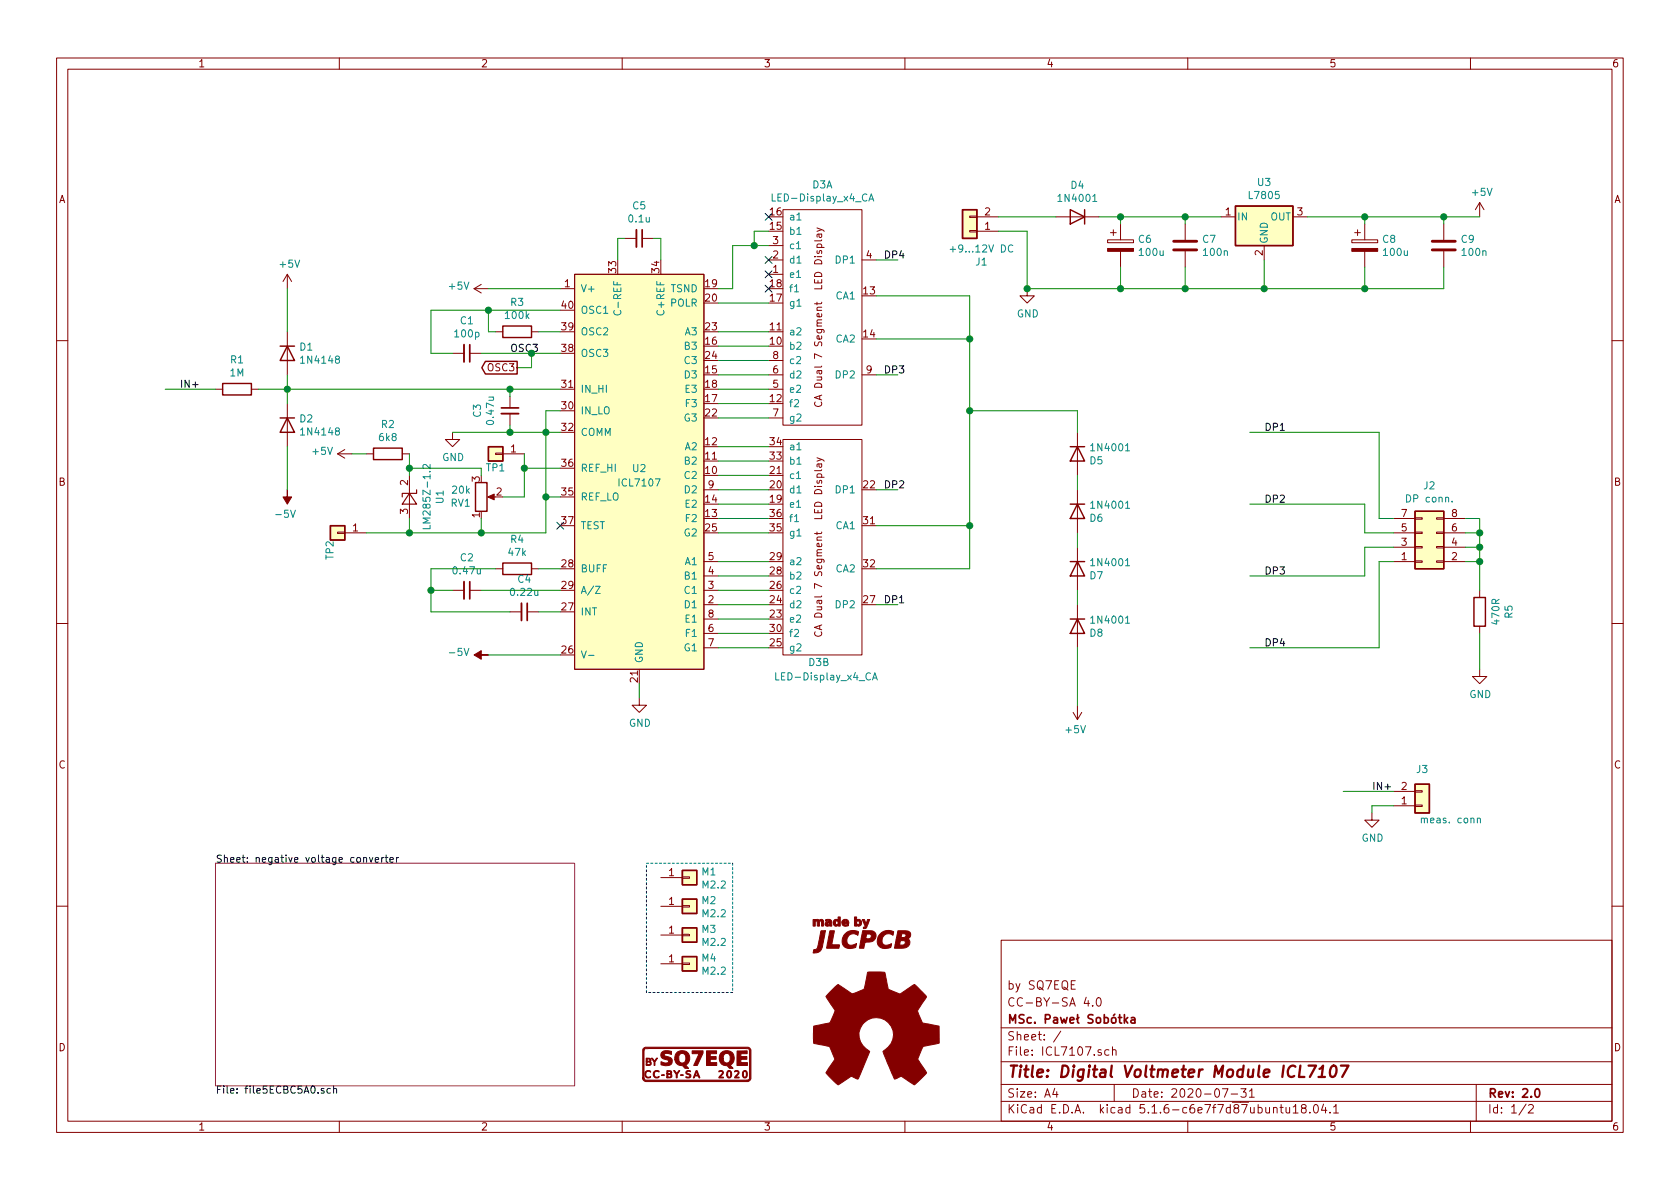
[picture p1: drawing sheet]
EESchema Schematic File Version 4
EELAYER 30 0
EELAYER END
$Descr A4 11693 8268
encoding utf-8
Sheet 1 2
Title "Digital Voltmeter Module ICL7107"
Date "2020-07-31"
Rev "2.0"
Comp "MSc. Paweł Sobótka"
Comment1 "CC-BY-SA 4.0"
Comment2 "by SQ7EQE"
Comment3 ""
Comment4 ""
$EndDescr
$Comp
L Device:R R3
U 1 1
P 3600 2300
F 0 "R3" V 3393 2300 50  0000 C CNN
F 1 "100k" V 3484 2300 50  0000 C CNN
F 2 "Resistor_THT:R_Axial_DIN0204_L3.6mm_D1.6mm_P7.62mm_Horizontal" V 3530 2300 50  0001 C CNN
F 3 "~" H 3600 2300 50  0001 C CNN
	1    3600 2300
	0    1    1    0   
$EndComp
$Comp
L Device:C_Small C1
U 1 1
P 3250 2450
F 0 "C1" V 3021 2450 50  0000 C CNN
F 1 "100p" V 3112 2450 50  0000 C CNN
F 2 "Capacitor_THT:C_Disc_D4.3mm_W1.9mm_P5.00mm" H 3250 2450 50  0001 C CNN
F 3 "~" H 3250 2450 50  0001 C CNN
	1    3250 2450
	0    1    1    0   
$EndComp
Wire Wire Line
	3900 2150 3400 2150
Wire Wire Line
	3000 2150 3000 2450
Wire Wire Line
	3000 2450 3150 2450
Wire Wire Line
	3450 2300 3400 2300
Wire Wire Line
	3400 2300 3400 2150
Connection ~ 3400 2150
Wire Wire Line
	3400 2150 3000 2150
Wire Wire Line
	3750 2300 3900 2300
Wire Wire Line
	3350 2450 3700 2450
$Comp
L Device:C_Small C5
U 1 1
P 4450 1650
F 0 "C5" V 4221 1650 50  0000 C CNN
F 1 "0.1u" V 4312 1650 50  0000 C CNN
F 2 "Capacitor_THT:C_Rect_L7.0mm_W2.5mm_P5.00mm" H 4450 1650 50  0001 C CNN
F 3 "~" H 4450 1650 50  0001 C CNN
	1    4450 1650
	0    1    1    0   
$EndComp
Wire Wire Line
	4300 1800 4300 1650
Wire Wire Line
	4300 1650 4350 1650
Wire Wire Line
	4550 1650 4600 1650
Wire Wire Line
	4600 1650 4600 1800
$Comp
L Device:R R4
U 1 1
P 3600 3950
F 0 "R4" V 3393 3950 50  0000 C CNN
F 1 "47k" V 3484 3950 50  0000 C CNN
F 2 "Resistor_THT:R_Axial_DIN0204_L3.6mm_D1.6mm_P7.62mm_Horizontal" V 3530 3950 50  0001 C CNN
F 3 "~" H 3600 3950 50  0001 C CNN
	1    3600 3950
	0    1    1    0   
$EndComp
$Comp
L Device:C_Small C4
U 1 1
P 3650 4250
F 0 "C4" V 3421 4250 50  0000 C CNN
F 1 "0.22u" V 3512 4250 50  0000 C CNN
F 2 "Capacitor_THT:C_Rect_L7.0mm_W2.5mm_P5.00mm" H 3650 4250 50  0001 C CNN
F 3 "~" H 3650 4250 50  0001 C CNN
	1    3650 4250
	0    1    1    0   
$EndComp
$Comp
L Device:C_Small C2
U 1 1
P 3250 4100
F 0 "C2" V 3021 4100 50  0000 C CNN
F 1 "0.47u" V 3112 4100 50  0000 C CNN
F 2 "Capacitor_THT:C_Rect_L7.0mm_W2.5mm_P5.00mm" H 3250 4100 50  0001 C CNN
F 3 "~" H 3250 4100 50  0001 C CNN
	1    3250 4100
	0    1    1    0   
$EndComp
Wire Wire Line
	3900 3950 3750 3950
Wire Wire Line
	3900 4100 3350 4100
Wire Wire Line
	3900 4250 3750 4250
Wire Wire Line
	3550 4250 3000 4250
Wire Wire Line
	3000 4250 3000 4100
Wire Wire Line
	3000 3950 3450 3950
Wire Wire Line
	3150 4100 3000 4100
Connection ~ 3000 4100
Wire Wire Line
	3000 4100 3000 3950
$Comp
L Device:R R1
U 1 1
P 1650 2700
F 0 "R1" V 1443 2700 50  0000 C CNN
F 1 "1M" V 1534 2700 50  0000 C CNN
F 2 "Resistor_THT:R_Axial_DIN0204_L3.6mm_D1.6mm_P7.62mm_Horizontal" V 1580 2700 50  0001 C CNN
F 3 "~" H 1650 2700 50  0001 C CNN
	1    1650 2700
	0    1    1    0   
$EndComp
$Comp
L Device:C_Small C3
U 1 1
P 3550 2850
F 0 "C3" V 3321 2850 50  0000 C CNN
F 1 "0.47u" V 3412 2850 50  0000 C CNN
F 2 "Capacitor_THT:C_Rect_L7.0mm_W2.5mm_P5.00mm" H 3550 2850 50  0001 C CNN
F 3 "~" H 3550 2850 50  0001 C CNN
	1    3550 2850
	1    0    0    -1  
$EndComp
Wire Wire Line
	3900 2700 3550 2700
Wire Wire Line
	3550 2750 3550 2700
Connection ~ 3550 2700
Wire Wire Line
	3900 2850 3800 2850
Wire Wire Line
	3800 2850 3800 3000
Wire Wire Line
	3800 3000 3900 3000
Wire Wire Line
	3800 3000 3550 3000
Wire Wire Line
	3550 3000 3550 2950
Connection ~ 3800 3000
$Comp
L Device:R_POT RV1
U 1 1
P 3350 3450
F 0 "RV1" H 3280 3496 50  0000 R CNN
F 1 "20k" H 3280 3405 50  0000 R CNN
F 2 "Potentiometer_THT:Potentiometer_Vishay_43_Horizontal" H 3350 3450 50  0001 C CNN
F 3 "~" H 3350 3450 50  0001 C CNN
	1    3350 3450
	1    0    0    1   
$EndComp
Wire Wire Line
	3900 3450 3800 3450
Wire Wire Line
	3350 3300 3350 3250
Wire Wire Line
	3350 3600 3350 3700
Text Label 3550 2450 0    50   ~ 0
OSC3
Wire Wire Line
	3900 2000 3400 2000
Wire Wire Line
	3900 4550 3400 4550
$Comp
L Regulator_Linear:L7805 U3
U 1 1
P 8800 1500
F 0 "U3" H 8800 1742 50  0000 C CNN
F 1 "L7805" H 8800 1651 50  0000 C CNN
F 2 "Package_TO_SOT_THT:TO-220-3_Vertical" H 8825 1350 50  0001 L CIN
F 3 "http://www.st.com/content/ccc/resource/technical/document/datasheet/41/4f/b3/b0/12/d4/47/88/CD00000444.pdf/files/CD00000444.pdf/jcr:content/translations/en.CD00000444.pdf" H 8800 1450 50  0001 C CNN
	1    8800 1500
	1    0    0    -1  
$EndComp
$Comp
L Device:CP C8
U 1 1
P 9500 1700
F 0 "C8" H 9618 1746 50  0000 L CNN
F 1 "100u" H 9618 1655 50  0000 L CNN
F 2 "Capacitor_THT:CP_Radial_D5.0mm_P2.50mm" H 9538 1550 50  0001 C CNN
F 3 "~" H 9500 1700 50  0001 C CNN
	1    9500 1700
	1    0    0    -1  
$EndComp
$Comp
L Device:C C9
U 1 1
P 10050 1700
F 0 "C9" H 10165 1746 50  0000 L CNN
F 1 "100n" H 10165 1655 50  0000 L CNN
F 2 "Capacitor_THT:C_Rect_L7.0mm_W2.5mm_P5.00mm" H 10088 1550 50  0001 C CNN
F 3 "~" H 10050 1700 50  0001 C CNN
	1    10050 1700
	1    0    0    -1  
$EndComp
$Comp
L Diode:1N4001 D4
U 1 1
P 7500 1500
F 0 "D4" H 7500 1283 50  0000 C CNN
F 1 "1N4001" H 7500 1374 50  0000 C CNN
F 2 "Diode_THT:D_DO-41_SOD81_P10.16mm_Horizontal" H 7500 1325 50  0001 C CNN
F 3 "http://www.vishay.com/docs/88503/1n4001.pdf" H 7500 1500 50  0001 C CNN
	1    7500 1500
	-1   0    0    1   
$EndComp
$Comp
L Device:CP C6
U 1 1
P 7800 1700
F 0 "C6" H 7918 1746 50  0000 L CNN
F 1 "100u" H 7918 1655 50  0000 L CNN
F 2 "Capacitor_THT:CP_Radial_D5.0mm_P2.50mm" H 7838 1550 50  0001 C CNN
F 3 "~" H 7800 1700 50  0001 C CNN
	1    7800 1700
	1    0    0    -1  
$EndComp
$Comp
L Device:C C7
U 1 1
P 8250 1700
F 0 "C7" H 8365 1746 50  0000 L CNN
F 1 "100n" H 8365 1655 50  0000 L CNN
F 2 "Capacitor_THT:C_Rect_L7.0mm_W2.5mm_P5.00mm" H 8288 1550 50  0001 C CNN
F 3 "~" H 8250 1700 50  0001 C CNN
	1    8250 1700
	1    0    0    -1  
$EndComp
Wire Wire Line
	7650 1500 7800 1500
Wire Wire Line
	8250 1550 8250 1500
Connection ~ 8250 1500
Wire Wire Line
	8250 1500 8500 1500
Wire Wire Line
	7800 1550 7800 1500
Connection ~ 7800 1500
Wire Wire Line
	7800 1500 8250 1500
Wire Wire Line
	9100 1500 9500 1500
Wire Wire Line
	10050 1500 10050 1550
Wire Wire Line
	9500 1550 9500 1500
Connection ~ 9500 1500
Wire Wire Line
	9500 1500 10050 1500
$Comp
L power:GND #PWR03
U 1 1
P 7150 2000
F 0 "#PWR03" H 7150 1750 50  0001 C CNN
F 1 "GND" H 7155 1827 50  0000 C CNN
F 2 "" H 7150 2000 50  0001 C CNN
F 3 "" H 7150 2000 50  0001 C CNN
	1    7150 2000
	1    0    0    -1  
$EndComp
Wire Wire Line
	10050 2000 10050 1850
Wire Wire Line
	9500 1850 9500 2000
Connection ~ 9500 2000
Wire Wire Line
	9500 2000 10050 2000
Wire Wire Line
	8800 1800 8800 2000
Wire Wire Line
	7150 2000 7800 2000
Connection ~ 8800 2000
Wire Wire Line
	8800 2000 9500 2000
Wire Wire Line
	8250 1850 8250 2000
Connection ~ 8250 2000
Wire Wire Line
	8250 2000 8800 2000
Wire Wire Line
	7800 1850 7800 2000
Connection ~ 7800 2000
Wire Wire Line
	7800 2000 8250 2000
Wire Wire Line
	10050 1500 10300 1500
Connection ~ 10050 1500
$Comp
L Connector_Generic:Conn_01x02 J1
U 1 1
P 6750 1600
F 0 "J1" H 6668 1817 50  0000 C CNN
F 1 "+9...12V DC" H 6668 1726 50  0000 C CNN
F 2 "Connector_PinHeader_2.54mm:PinHeader_1x02_P2.54mm_Horizontal" H 6750 1600 50  0001 C CNN
F 3 "~" H 6750 1600 50  0001 C CNN
	1    6750 1600
	-1   0    0    1   
$EndComp
Wire Wire Line
	6950 1500 7350 1500
Wire Wire Line
	6950 1600 7150 1600
Wire Wire Line
	7150 1600 7150 2000
Connection ~ 7150 2000
$Comp
L power:GND #PWR02
U 1 1
P 4450 4850
F 0 "#PWR02" H 4450 4600 50  0001 C CNN
F 1 "GND" H 4455 4677 50  0000 C CNN
F 2 "" H 4450 4850 50  0001 C CNN
F 3 "" H 4450 4850 50  0001 C CNN
	1    4450 4850
	1    0    0    -1  
$EndComp
Wire Wire Line
	4450 4850 4450 4750
Wire Wire Line
	5000 4500 5350 4500
Wire Wire Line
	5000 4400 5350 4400
Wire Wire Line
	5000 4300 5350 4300
Wire Wire Line
	5000 4200 5350 4200
Wire Wire Line
	5000 4100 5350 4100
Wire Wire Line
	5000 4000 5350 4000
Wire Wire Line
	5000 3900 5350 3900
Wire Wire Line
	5000 3700 5350 3700
Wire Wire Line
	5000 3600 5350 3600
Wire Wire Line
	5000 3500 5350 3500
Wire Wire Line
	5000 3400 5350 3400
Wire Wire Line
	5000 3300 5350 3300
Wire Wire Line
	5000 3200 5350 3200
Wire Wire Line
	5000 3100 5350 3100
Wire Wire Line
	5000 2900 5350 2900
Wire Wire Line
	5000 2800 5350 2800
Wire Wire Line
	5000 2700 5350 2700
Wire Wire Line
	5000 2600 5350 2600
Wire Wire Line
	5000 2500 5350 2500
Wire Wire Line
	5000 2400 5350 2400
Wire Wire Line
	5000 2300 5350 2300
Wire Wire Line
	6100 1800 6250 1800
Wire Wire Line
	6100 2600 6250 2600
Wire Wire Line
	6100 3400 6250 3400
$Comp
L Diode:1N4001 D8
U 1 1
P 7500 4350
F 0 "D8" V 7546 4270 50  0000 R CNN
F 1 "1N4001" V 7455 4270 50  0000 R CNN
F 2 "Diode_THT:D_DO-41_SOD81_P10.16mm_Horizontal" H 7500 4175 50  0001 C CNN
F 3 "http://www.vishay.com/docs/88503/1n4001.pdf" H 7500 4350 50  0001 C CNN
	1    7500 4350
	0    -1   1    0   
$EndComp
$Comp
L Diode:1N4001 D7
U 1 1
P 7500 3950
F 0 "D7" V 7546 3870 50  0000 R CNN
F 1 "1N4001" V 7455 3870 50  0000 R CNN
F 2 "Diode_THT:D_DO-41_SOD81_P10.16mm_Horizontal" H 7500 3775 50  0001 C CNN
F 3 "http://www.vishay.com/docs/88503/1n4001.pdf" H 7500 3950 50  0001 C CNN
	1    7500 3950
	0    -1   1    0   
$EndComp
$Comp
L Diode:1N4001 D6
U 1 1
P 7500 3550
F 0 "D6" V 7546 3470 50  0000 R CNN
F 1 "1N4001" V 7455 3470 50  0000 R CNN
F 2 "Diode_THT:D_DO-41_SOD81_P10.16mm_Horizontal" H 7500 3375 50  0001 C CNN
F 3 "http://www.vishay.com/docs/88503/1n4001.pdf" H 7500 3550 50  0001 C CNN
	1    7500 3550
	0    -1   1    0   
$EndComp
$Comp
L Diode:1N4001 D5
U 1 1
P 7500 3150
F 0 "D5" V 7546 3070 50  0000 R CNN
F 1 "1N4001" V 7455 3070 50  0000 R CNN
F 2 "Diode_THT:D_DO-41_SOD81_P10.16mm_Horizontal" H 7500 2975 50  0001 C CNN
F 3 "http://www.vishay.com/docs/88503/1n4001.pdf" H 7500 3150 50  0001 C CNN
	1    7500 3150
	0    -1   1    0   
$EndComp
Wire Wire Line
	7500 4200 7500 4100
Wire Wire Line
	7500 3800 7500 3700
Wire Wire Line
	7500 3400 7500 3300
Wire Wire Line
	6100 2050 6750 2050
Wire Wire Line
	6100 2350 6750 2350
Wire Wire Line
	6100 3650 6750 3650
Wire Wire Line
	6100 3950 6750 3950
Wire Wire Line
	6750 2050 6750 2350
Wire Wire Line
	6750 3650 6750 3950
Connection ~ 6750 2350
Connection ~ 6750 3650
Wire Wire Line
	7500 3000 7500 2850
Wire Wire Line
	7500 2850 6750 2850
Wire Wire Line
	6750 2350 6750 2850
Connection ~ 6750 2850
Wire Wire Line
	6750 2850 6750 3650
Wire Wire Line
	7500 4500 7500 4900
Wire Wire Line
	5350 1700 5250 1700
Wire Wire Line
	5250 1700 5250 1600
Wire Wire Line
	5250 1600 5350 1600
Connection ~ 5250 1700
NoConn ~ 5350 2000
NoConn ~ 5350 1900
NoConn ~ 5350 1800
NoConn ~ 5350 1500
Text Label 6150 4200 0    50   ~ 0
DP1
Text Label 6150 3400 0    50   ~ 0
DP2
Text Label 6150 2600 0    50   ~ 0
DP3
NoConn ~ 3900 3650
Wire Wire Line
	3800 3000 3800 3450
$Comp
L ICL71xx:ICL7107 U2
U 1 1
P 4450 2900
F 0 "U2" H 4450 2550 50  0000 C CNN
F 1 "ICL7107" H 4450 2450 50  0000 C CNN
F 2 "Package_DIP:DIP-40_W15.24mm_Socket" H 4350 2700 50  0001 C CNN
F 3 "https://datasheets.maximintegrated.com/en/ds/ICL7106-ICL7107.pdf" H 6800 3150 50  0001 C CNN
	1    4450 2900
	1    0    0    -1  
$EndComp
Wire Wire Line
	5000 2100 5350 2100
Wire Wire Line
	5000 2000 5100 2000
Wire Wire Line
	5100 2000 5100 1700
Wire Wire Line
	5100 1700 5250 1700
$Comp
L Connector_Generic:Conn_01x02 J3
U 1 1
P 9900 5600
F 0 "J3" H 9900 5350 50  0000 C CNN
F 1 "meas. conn" H 10100 5700 50  0000 C CNN
F 2 "Connector_PinHeader_2.54mm:PinHeader_1x02_P2.54mm_Horizontal" H 9900 5600 50  0001 C CNN
F 3 "~" H 9900 5600 50  0001 C CNN
	1    9900 5600
	1    0    0    1   
$EndComp
$Comp
L logo-sq7eqe:CC-BY-SA G1
U 1 1
P 4850 7400
F 0 "G1" H 4850 7291 60  0001 C CNN
F 1 "CC-BY-SA" H 4850 7509 60  0001 C CNN
F 2 "logo-sq7eqe:cc-by-sa" H 4850 7400 50  0001 C CNN
F 3 "" H 4850 7400 50  0001 C CNN
	1    4850 7400
	1    0    0    -1  
$EndComp
$Comp
L Device:R R5
U 1 1
P 10300 4250
F 0 "R5" V 10093 4250 50  0000 C CNN
F 1 "470R" V 10184 4250 50  0000 C CNN
F 2 "Resistor_THT:R_Axial_DIN0204_L3.6mm_D1.6mm_P2.54mm_Vertical" V 10230 4250 50  0001 C CNN
F 3 "~" H 10300 4250 50  0001 C CNN
	1    10300 4250
	-1   0    0    1   
$EndComp
Wire Wire Line
	6100 4200 6250 4200
Text Label 6150 1800 0    50   ~ 0
DP4
Wire Wire Line
	9500 3500 9500 3700
Wire Wire Line
	9500 3700 9700 3700
Wire Wire Line
	9500 4000 9500 3800
Wire Wire Line
	9500 3800 9700 3800
Wire Wire Line
	9600 4500 9600 3900
Wire Wire Line
	9600 3900 9700 3900
Wire Wire Line
	9600 3000 9600 3600
Wire Wire Line
	9600 3600 9700 3600
Text Label 8800 3000 0    50   ~ 0
DP1
Text Label 8800 3500 0    50   ~ 0
DP2
Text Label 8800 4000 0    50   ~ 0
DP3
Text Label 8800 4500 0    50   ~ 0
DP4
Text Label 9550 5500 0    50   ~ 0
IN+
$Comp
L Connector_Generic:Conn_02x04_Odd_Even J2
U 1 1
P 9900 3800
F 0 "J2" H 9950 3375 50  0000 C CNN
F 1 "DP conn." H 9950 3466 50  0000 C CNN
F 2 "Connector_PinHeader_2.54mm:PinHeader_2x04_P2.54mm_Vertical" H 9900 3800 50  0001 C CNN
F 3 "~" H 9900 3800 50  0001 C CNN
	1    9900 3800
	1    0    0    1   
$EndComp
Wire Wire Line
	10200 3600 10300 3600
Wire Wire Line
	10300 3600 10300 3700
Wire Wire Line
	10200 3900 10300 3900
Wire Wire Line
	10200 3800 10300 3800
Connection ~ 10300 3800
Wire Wire Line
	10300 3800 10300 3900
Wire Wire Line
	10200 3700 10300 3700
Connection ~ 10300 3700
Wire Wire Line
	10300 3700 10300 3800
$Comp
L Connector_Generic:Conn_01x01 M1
U 1 1
P 4800 6100
F 0 "M1" H 4880 6142 50  0000 L CNN
F 1 "M2.2" H 4880 6051 50  0000 L CNN
F 2 "MountingHole:MountingHole_2.2mm_M2_Pad" H 4800 6100 50  0001 C CNN
F 3 "~" H 4800 6100 50  0001 C CNN
	1    4800 6100
	1    0    0    -1  
$EndComp
$Comp
L Connector_Generic:Conn_01x01 M2
U 1 1
P 4800 6300
F 0 "M2" H 4880 6342 50  0000 L CNN
F 1 "M2.2" H 4880 6251 50  0000 L CNN
F 2 "MountingHole:MountingHole_2.2mm_M2_Pad" H 4800 6300 50  0001 C CNN
F 3 "~" H 4800 6300 50  0001 C CNN
	1    4800 6300
	1    0    0    -1  
$EndComp
$Comp
L Connector_Generic:Conn_01x01 M3
U 1 1
P 4800 6500
F 0 "M3" H 4880 6542 50  0000 L CNN
F 1 "M2.2" H 4880 6451 50  0000 L CNN
F 2 "MountingHole:MountingHole_2.2mm_M2_Pad" H 4800 6500 50  0001 C CNN
F 3 "~" H 4800 6500 50  0001 C CNN
	1    4800 6500
	1    0    0    -1  
$EndComp
$Comp
L Connector_Generic:Conn_01x01 M4
U 1 1
P 4800 6700
F 0 "M4" H 4880 6742 50  0000 L CNN
F 1 "M2.2" H 4880 6651 50  0000 L CNN
F 2 "MountingHole:MountingHole_2.2mm_M2_Pad" H 4800 6700 50  0001 C CNN
F 3 "~" H 4800 6700 50  0001 C CNN
	1    4800 6700
	1    0    0    -1  
$EndComp
Wire Notes Line
	4500 6000 5100 6000
Wire Notes Line
	5100 6000 5100 6900
Wire Notes Line
	5100 6900 4500 6900
Wire Notes Line
	4500 6900 4500 6000
$Comp
L Connector_Generic:Conn_01x01 TP2
U 1 1
P 2350 3700
F 0 "TP2" V 2400 3750 50  0000 L CNN
F 1 "~" V 2313 3780 50  0000 L CNN
F 2 "Connector_Pin:Pin_D1.3mm_L11.0mm" H 2350 3700 50  0001 C CNN
F 3 "~" H 2350 3700 50  0001 C CNN
	1    2350 3700
	-1   0    0    1   
$EndComp
$Comp
L Connector_Generic:Conn_01x01 TP1
U 1 1
P 3450 3150
F 0 "TP1" H 3450 3250 50  0000 C CNN
F 1 "~" H 3368 3016 50  0000 C CNN
F 2 "Connector_Pin:Pin_D1.3mm_L11.0mm" H 3450 3150 50  0001 C CNN
F 3 "~" H 3450 3150 50  0001 C CNN
	1    3450 3150
	-1   0    0    1   
$EndComp
$Comp
L Reference_Voltage:LM285Z-1.2 U1
U 1 1
P 2850 3450
F 0 "U1" H 2850 3666 50  0000 C CNN
F 1 "LM285Z-1.2" H 2850 3575 50  0000 C CNN
F 2 "Package_TO_SOT_THT:TO-92_Inline" H 2850 3250 50  0001 C CIN
F 3 "http://www.onsemi.com/pub_link/Collateral/LM285-D.PDF" H 2850 3450 50  0001 C CIN
	1    2850 3450
	0    1    -1   0   
$EndComp
$Comp
L Graphic:Logo_Open_Hardware_Large LOGO1
U 1 1
P 6100 7200
F 0 "LOGO1" H 6100 7700 50  0001 C CNN
F 1 "Logo_Open_Hardware_Large" H 6100 6800 50  0001 C CNN
F 2 "Symbol:OSHW-Logo2_14.6x12mm_SilkScreen" H 6100 7200 50  0001 C CNN
F 3 "~" H 6100 7200 50  0001 C CNN
	1    6100 7200
	1    0    0    -1  
$EndComp
$Sheet
S 1500 6000 2500 1550
U 5ECBC5A1
F0 "negative voltage converter" 50
F1 "file5ECBC5A0.sch" 50
$EndSheet
$Comp
L LED_Display:LED-Display_x4_CA D3
U 1 1
P 5450 2200
F 0 "D3" V 4525 2475 50  0000 C CNN
F 1 "LED-Display_x4_CA" V 4616 2475 50  0000 C CNN
F 2 "LED-display_x4:LED-Display_x4_package" H 5450 2450 50  0001 C CNN
F 3 "" H 5450 2200 50  0001 C CNN
	1    5450 2200
	0    1    1    0   
$EndComp
$Comp
L LED_Display:LED-Display_x4_CA D3
U 2 1
P 5450 3800
F 0 "D3" V 6250 4050 50  0000 C CNN
F 1 "LED-Display_x4_CA" V 6350 4100 50  0000 C CNN
F 2 "LED-display_x4:LED-Display_x4_package" H 5450 4050 50  0001 C CNN
F 3 "" H 5450 3800 50  0001 C CNN
	2    5450 3800
	0    1    1    0   
$EndComp
$Comp
L power:GND #PWR05
U 1 1
P 10300 4650
F 0 "#PWR05" H 10300 4400 50  0001 C CNN
F 1 "GND" H 10305 4477 50  0000 C CNN
F 2 "" H 10300 4650 50  0001 C CNN
F 3 "" H 10300 4650 50  0001 C CNN
	1    10300 4650
	1    0    0    -1  
$EndComp
Wire Wire Line
	8700 3000 9600 3000
Wire Wire Line
	8700 3500 9500 3500
Wire Wire Line
	8700 4000 9500 4000
Wire Wire Line
	8700 4500 9600 4500
Wire Wire Line
	10300 3900 10300 4100
Connection ~ 10300 3900
Wire Wire Line
	10300 4400 10300 4650
$Comp
L Diode:1N4148 D1
U 1 1
P 2000 2450
F 0 "D1" V 1954 2530 50  0000 L CNN
F 1 "1N4148" V 2045 2530 50  0000 L CNN
F 2 "Diode_THT:D_DO-35_SOD27_P7.62mm_Horizontal" H 2000 2275 50  0001 C CNN
F 3 "https://assets.nexperia.com/documents/data-sheet/1N4148_1N4448.pdf" H 2000 2450 50  0001 C CNN
	1    2000 2450
	0    1    1    0   
$EndComp
$Comp
L Diode:1N4148 D2
U 1 1
P 2000 2950
F 0 "D2" V 1954 3030 50  0000 L CNN
F 1 "1N4148" V 2045 3030 50  0000 L CNN
F 2 "Diode_THT:D_DO-35_SOD27_P7.62mm_Horizontal" H 2000 2775 50  0001 C CNN
F 3 "https://assets.nexperia.com/documents/data-sheet/1N4148_1N4448.pdf" H 2000 2950 50  0001 C CNN
	1    2000 2950
	0    1    1    0   
$EndComp
Wire Wire Line
	1800 2700 2000 2700
Wire Wire Line
	2000 2600 2000 2700
Connection ~ 2000 2700
Wire Wire Line
	2000 2700 3550 2700
Wire Wire Line
	2000 2700 2000 2800
Wire Wire Line
	2000 2300 2000 2000
Wire Wire Line
	2000 3100 2000 3400
$Comp
L power:GND #PWR01
U 1 1
P 3150 3000
F 0 "#PWR01" H 3150 2750 50  0001 C CNN
F 1 "GND" H 3155 2827 50  0000 C CNN
F 2 "" H 3150 3000 50  0001 C CNN
F 3 "" H 3150 3000 50  0001 C CNN
	1    3150 3000
	1    0    0    -1  
$EndComp
Wire Wire Line
	1500 2700 1150 2700
Text Label 1250 2700 0    50   ~ 0
IN+
$Comp
L power:GND #PWR04
U 1 1
P 9550 5650
F 0 "#PWR04" H 9550 5400 50  0001 C CNN
F 1 "GND" H 9555 5477 50  0000 C CNN
F 2 "" H 9550 5650 50  0001 C CNN
F 3 "" H 9550 5650 50  0001 C CNN
	1    9550 5650
	1    0    0    -1  
$EndComp
Wire Wire Line
	9550 5600 9550 5650
Wire Wire Line
	3800 3450 3800 3700
Wire Wire Line
	3800 3700 3350 3700
Connection ~ 3800 3450
Connection ~ 3350 3700
Wire Wire Line
	3500 3450 3650 3450
Wire Wire Line
	3650 3450 3650 3250
Wire Wire Line
	3650 3250 3900 3250
Wire Wire Line
	2550 3150 2450 3150
Wire Wire Line
	2550 3700 2850 3700
Wire Wire Line
	2850 3300 2850 3250
Wire Wire Line
	2850 3250 3350 3250
Wire Wire Line
	2850 3600 2850 3700
Connection ~ 2850 3700
Wire Wire Line
	2850 3700 3350 3700
Wire Wire Line
	9350 5500 9700 5500
Wire Wire Line
	9550 5600 9700 5600
$Comp
L logo-sq7eqe:JLCPCB G2
U 1 1
P 6000 6500
F 0 "G2" H 6000 6375 60  0001 C CNN
F 1 "JLCPCB" H 6000 6625 60  0001 C CNN
F 2 "logo-sq7eqe:jlcpcb" H 6000 6500 50  0001 C CNN
F 3 "" H 6000 6500 50  0001 C CNN
	1    6000 6500
	1    0    0    -1  
$EndComp
Connection ~ 3550 3000
Wire Wire Line
	3150 3000 3550 3000
Wire Wire Line
	3650 3150 3650 3250
Connection ~ 3650 3250
$Comp
L Device:R R2
U 1 1
P 2700 3150
F 0 "R2" V 2493 3150 50  0000 C CNN
F 1 "6k8" V 2584 3150 50  0000 C CNN
F 2 "Resistor_THT:R_Axial_DIN0204_L3.6mm_D1.6mm_P7.62mm_Horizontal" V 2630 3150 50  0001 C CNN
F 3 "~" H 2700 3150 50  0001 C CNN
	1    2700 3150
	0    -1   1    0   
$EndComp
Wire Wire Line
	2850 3150 2850 3250
Connection ~ 2850 3250
Text GLabel 3600 2550 0    50   Output ~ 0
OSC3
Wire Wire Line
	3600 2550 3700 2550
Wire Wire Line
	3700 2550 3700 2450
Connection ~ 3700 2450
Wire Wire Line
	3700 2450 3900 2450
$Comp
L power:-5V #PWR?
U 1 1
P 2000 3400
F 0 "#PWR?" H 2000 3500 50  0001 C CNN
F 1 "-5V" H 2015 3573 50  0000 C CNN
F 2 "" H 2000 3400 50  0001 C CNN
F 3 "" H 2000 3400 50  0001 C CNN
	1    2000 3400
	-1   0    0    1   
$EndComp
$Comp
L power:-5V #PWR?
U 1 1
P 3400 4550
F 0 "#PWR?" H 3400 4650 50  0001 C CNN
F 1 "-5V" V 3415 4678 50  0000 L CNN
F 2 "" H 3400 4550 50  0001 C CNN
F 3 "" H 3400 4550 50  0001 C CNN
	1    3400 4550
	0    -1   -1   0   
$EndComp
$Comp
L power:+5V #PWR?
U 1 1
P 2000 2000
F 0 "#PWR?" H 2000 1850 50  0001 C CNN
F 1 "+5V" H 2015 2173 50  0000 C CNN
F 2 "" H 2000 2000 50  0001 C CNN
F 3 "" H 2000 2000 50  0001 C CNN
	1    2000 2000
	1    0    0    -1  
$EndComp
$Comp
L power:+5V #PWR?
U 1 1
P 2450 3150
F 0 "#PWR?" H 2450 3000 50  0001 C CNN
F 1 "+5V" V 2465 3278 50  0000 L CNN
F 2 "" H 2450 3150 50  0001 C CNN
F 3 "" H 2450 3150 50  0001 C CNN
	1    2450 3150
	0    -1   -1   0   
$EndComp
$Comp
L power:+5V #PWR?
U 1 1
P 3400 2000
F 0 "#PWR?" H 3400 1850 50  0001 C CNN
F 1 "+5V" V 3415 2128 50  0000 L CNN
F 2 "" H 3400 2000 50  0001 C CNN
F 3 "" H 3400 2000 50  0001 C CNN
	1    3400 2000
	0    -1   -1   0   
$EndComp
$Comp
L power:+5V #PWR?
U 1 1
P 10300 1500
F 0 "#PWR?" H 10300 1350 50  0001 C CNN
F 1 "+5V" H 10315 1673 50  0000 C CNN
F 2 "" H 10300 1500 50  0001 C CNN
F 3 "" H 10300 1500 50  0001 C CNN
	1    10300 1500
	1    0    0    -1  
$EndComp
$Comp
L power:+5V #PWR?
U 1 1
P 7500 4900
F 0 "#PWR?" H 7500 4750 50  0001 C CNN
F 1 "+5V" H 7515 5073 50  0000 C CNN
F 2 "" H 7500 4900 50  0001 C CNN
F 3 "" H 7500 4900 50  0001 C CNN
	1    7500 4900
	-1   0    0    1   
$EndComp
$EndSCHEMATC
